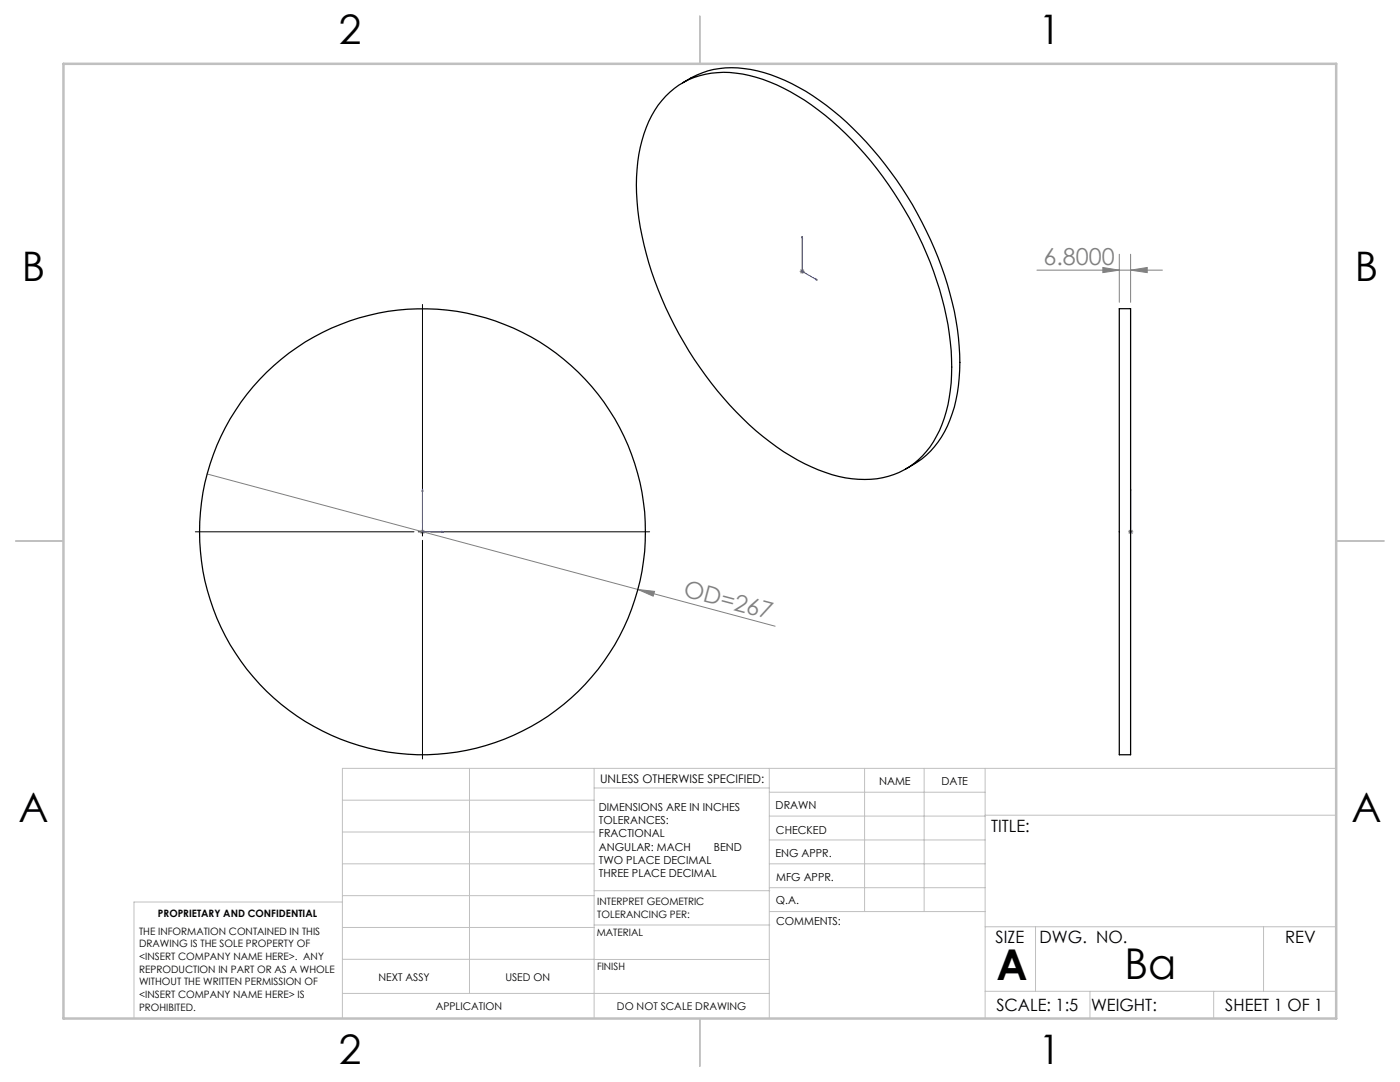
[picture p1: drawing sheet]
<svg xmlns="http://www.w3.org/2000/svg" width="279mm" height="216mm" viewBox="0 0 279 216" stroke-linecap="round" stroke-linejoin="round" font-family="sans-serif">
<path d="M160.1 47.2v7l3 1.7M160.1 47.2l.1 .4-.2-.1zM162.8 55.6l.3 .3-.3-.1zM84.3 97.6v8.5h4.3M84.3 97.6l.1 .4h-.2zM225.6 97.6v8.5M225.6 97.6v.4v-.4M88.2 106l.4 .1-.4 .1zM225.6 106.1h.1M225.6 106v.2z" fill="none" stroke="#00f" stroke-width=".2"/>
<g fill="none" stroke="#808080" stroke-width=".2">
<path d="M159.6 54.2h1M159.7 53.8l.7 .7M160.1 53.7v.9M160.4 53.8l-.7 .7M206.9 53.9h25.1M220.1 53.4l3.3 .5-3.3 .5zM223.4 50.7v9.6M225.6 53.9l3.4-.5v1zM225.6 50.7v9.6M41.3 94.6l86 23M83.8 106.1h1M84 105.8l.7 .7"/>
<path d="M84.3 105.6v1M84.7 105.8l-.7 .7M127.3 117.6l3.3 .4-.2 1zM127.3 117.6l27.4 7.4M225.1 106.1h1.1M225.3 105.8l.7 .7M225.6 105.6v1M226 105.8l-.7 .7"/>
</g>
<path d="M84.3 60.7v43.7M39 106.1h43.6M83.5 106.1h1.7M84.3 105.3v1.7M84.3 107.8v43.6M86 106.1h43.6" fill="none" stroke="#000" stroke-width=".2"/>
<g fill="none" stroke="#c0c0c0" stroke-width=".2">
<path d="M68.3 159.7h50.3M93.7 153.3v44.9M118.6 153.3v49.9M118.6 157.2h34.9M153.5 153.3v49.9M153.5 158.1h43.1M172.5 153.3v28.6M184.4 153.3v28.6M196.6 153.3v49.9M266.7 153.3h-198.4v49.9M68.3 178.7h50.3M68.3 172.4h50.3"/>
<path d="M68.3 166h50.3M68.3 180h-41.6v23.2M118.6 177.7h35M153.5 167.6h43.1M153.5 162.8h43.1M153.5 172.4h43.1M153.5 177.1h43.1M196.6 162.7h70.1M68.3 198.2h85.2M68.3 191.4l85.2 .1M68.3 185.1h50.3M118.6 184.6h35"/>
<path d="M153.6 181.9h43M196.6 197.8h70.1M196.6 184.9h70.1M206.7 184.9v12.9M217.5 197.8v5.4M242.2 197.8v5.4M252.2 184.9v12.9"/>
</g>
<path d="M139.7 3.2v9.5M3.1 107.9h9.6M266.7 107.9h9.5M139.7 203.2v9.6" fill="none" stroke="#c0c0c0" stroke-width=".25"/>
<path d="M12.7 12.7h254v190.5h-254z" fill="none" stroke="#c0c0c0" stroke-width=".5"/>
<g fill="#00f">
<path d="M88.2 106l.4 .1-.4 .1zM84.3 97.6l.1 .4h-.2z"/>
<path d="M162.8 55.6l.3 .3-.3-.1zM160.1 47.2l.1 .4-.2-.1zM225.6 106v.2zM225.6 97.6v.4z"/>
</g>
<g fill="#808080">
<path d="M127.3 117.6l3.3 .4-.2 1z"/>
<path d="M225.6 53.9l3.4-.5v1zM220.1 53.4l3.3 .5-3.3 .5z"/>
</g>
<g fill="none" stroke="#000" stroke-width=".25">
<path d="M132.9 19.2a16.6 16.6 0 0 1 15.3-4.4 38.7 38.7 0 0 1 17.9 9.4 72.6 72.6 0 0 1 23.3 42.3 35.3 35.3 0 0 1-1.9 19.4 16.1 16.1 0 0 1-17.5 9.6 36.3 36.3 0 0 1-17.7-8.4 72.2 72.2 0 0 1-25-45.2 32.9 32.9 0 0 1 2.7-18.8 16.4 16.4 0 0 1 2.9-3.9zM136.2 16.5a17.8 17.8 0 0 1 15-2.4 41.6 41.6 0 0 1 17.8 10.3 73.3 73.3 0 0 1 22.1 41.2 36.5 36.5 0 0 1-1.5 18.2 17.5 17.5 0 0 1-8.9 9.8M223.4 61.6h2.2v89h-2.2z"/>
<circle cx="84.3" cy="106.1" r="44.5"/>
</g>
<g font-size="8.5">
<text x="198.9" y="195.5">A</text>
<text x="224.4" y="195.4">Ba</text>
</g>
<g font-size="8.1">
<text x="67.6" y="8.9">2</text>
<text x="207.3" y="8.9">1</text>
<text x="4.4" y="56.1">B</text>
<text x="270.4" y="56.1">B</text>
<text x="3.7" y="164.1">A</text>
<text x="269.7" y="164.1">A</text>
<text x="67.6" y="212.4">2</text>
<text x="207.3" y="212.4">1</text>
</g>
<g font-size="4.7" fill="#808080">
<text x="208.3" y="52.9">6.8000</text>
<text x="136.2" y="119" transform="rotate(15 136.2 119)">OD=267</text>
</g>
<g font-size="3.4">
<text x="197.8" y="166">TITLE:</text>
<text x="198.7" y="188.1">SIZE</text>
<text x="207.5" y="188.1">DWG. NO.</text>
<text x="256.5" y="188.2">REV</text>
<text x="198.8" y="201.7">SCALE: 1:5</text>
<text x="217.7" y="201.8">WEIGHT:</text>
<text x="244.5" y="201.7">SHEET 1 OF 1</text>
</g>
<text font-size="2.4" x="119.8" y="156.2">UNLESS OTHERWISE SPECIFIED:</text>
<g font-size="2.2">
<text x="119.5" y="161.8">DIMENSIONS ARE IN INCHES</text>
<text x="154.8" y="161.4">DRAWN</text>
<text x="175.4" y="156.6">NAME</text>
<text x="187.9" y="156.7">DATE</text>
<text x="119.5" y="164.4">TOLERANCES:</text>
<text x="119.5" y="167.1">FRACTIONAL</text>
<text x="154.9" y="166.3">CHECKED</text>
<text x="119.5" y="169.7">ANGULAR: MACH</text>
<text x="119.5" y="172.4">TWO PLACE DECIMAL</text>
<text x="142.5" y="169.7">BEND</text>
<text x="154.8" y="171">ENG APPR.</text>
<text x="119.5" y="175">THREE PLACE DECIMAL</text>
<text x="154.9" y="175.7">MFG APPR.</text>
<text x="154.9" y="180.4">Q.A.</text>
<text x="154.9" y="184.6">COMMENTS:</text>
</g>
<g font-size="2.1">
<text x="75.5" y="195.7">NEXT ASSY</text>
<text x="100.9" y="195.7">USED ON</text>
<text x="86.9" y="201.5">APPLICATION</text>
<text x="123.1" y="201.6">DO NOT SCALE DRAWING</text>
</g>
<g font-size="2">
<text x="31.5" y="182.9">PROPRIETARY AND CONFIDENTIAL</text>
<text x="119.2" y="180.6">INTERPRET GEOMETRIC</text>
<text x="119.2" y="183.1">TOLERANCING PER:</text>
<text x="27.8" y="186.5">THE INFORMATION CONTAINED IN THIS</text>
<text x="27.8" y="189">DRAWING IS THE SOLE PROPERTY OF</text>
<text x="27.8" y="191.6">&lt;INSERT COMPANY NAME HERE&gt;. ANY</text>
<text x="119.1" y="186.7">MATERIAL</text>
<text x="27.8" y="194.1">REPRODUCTION IN PART OR AS A WHOLE</text>
<text x="27.8" y="196.6">WITHOUT THE WRITTEN PERMISSION OF</text>
<text x="119.1" y="193.5">FINISH</text>
<text x="27.8" y="199.1">&lt;INSERT COMPANY NAME HERE&gt; IS</text>
<text x="27.8" y="201.7">PROHIBITED.</text>
</g>
</svg>
